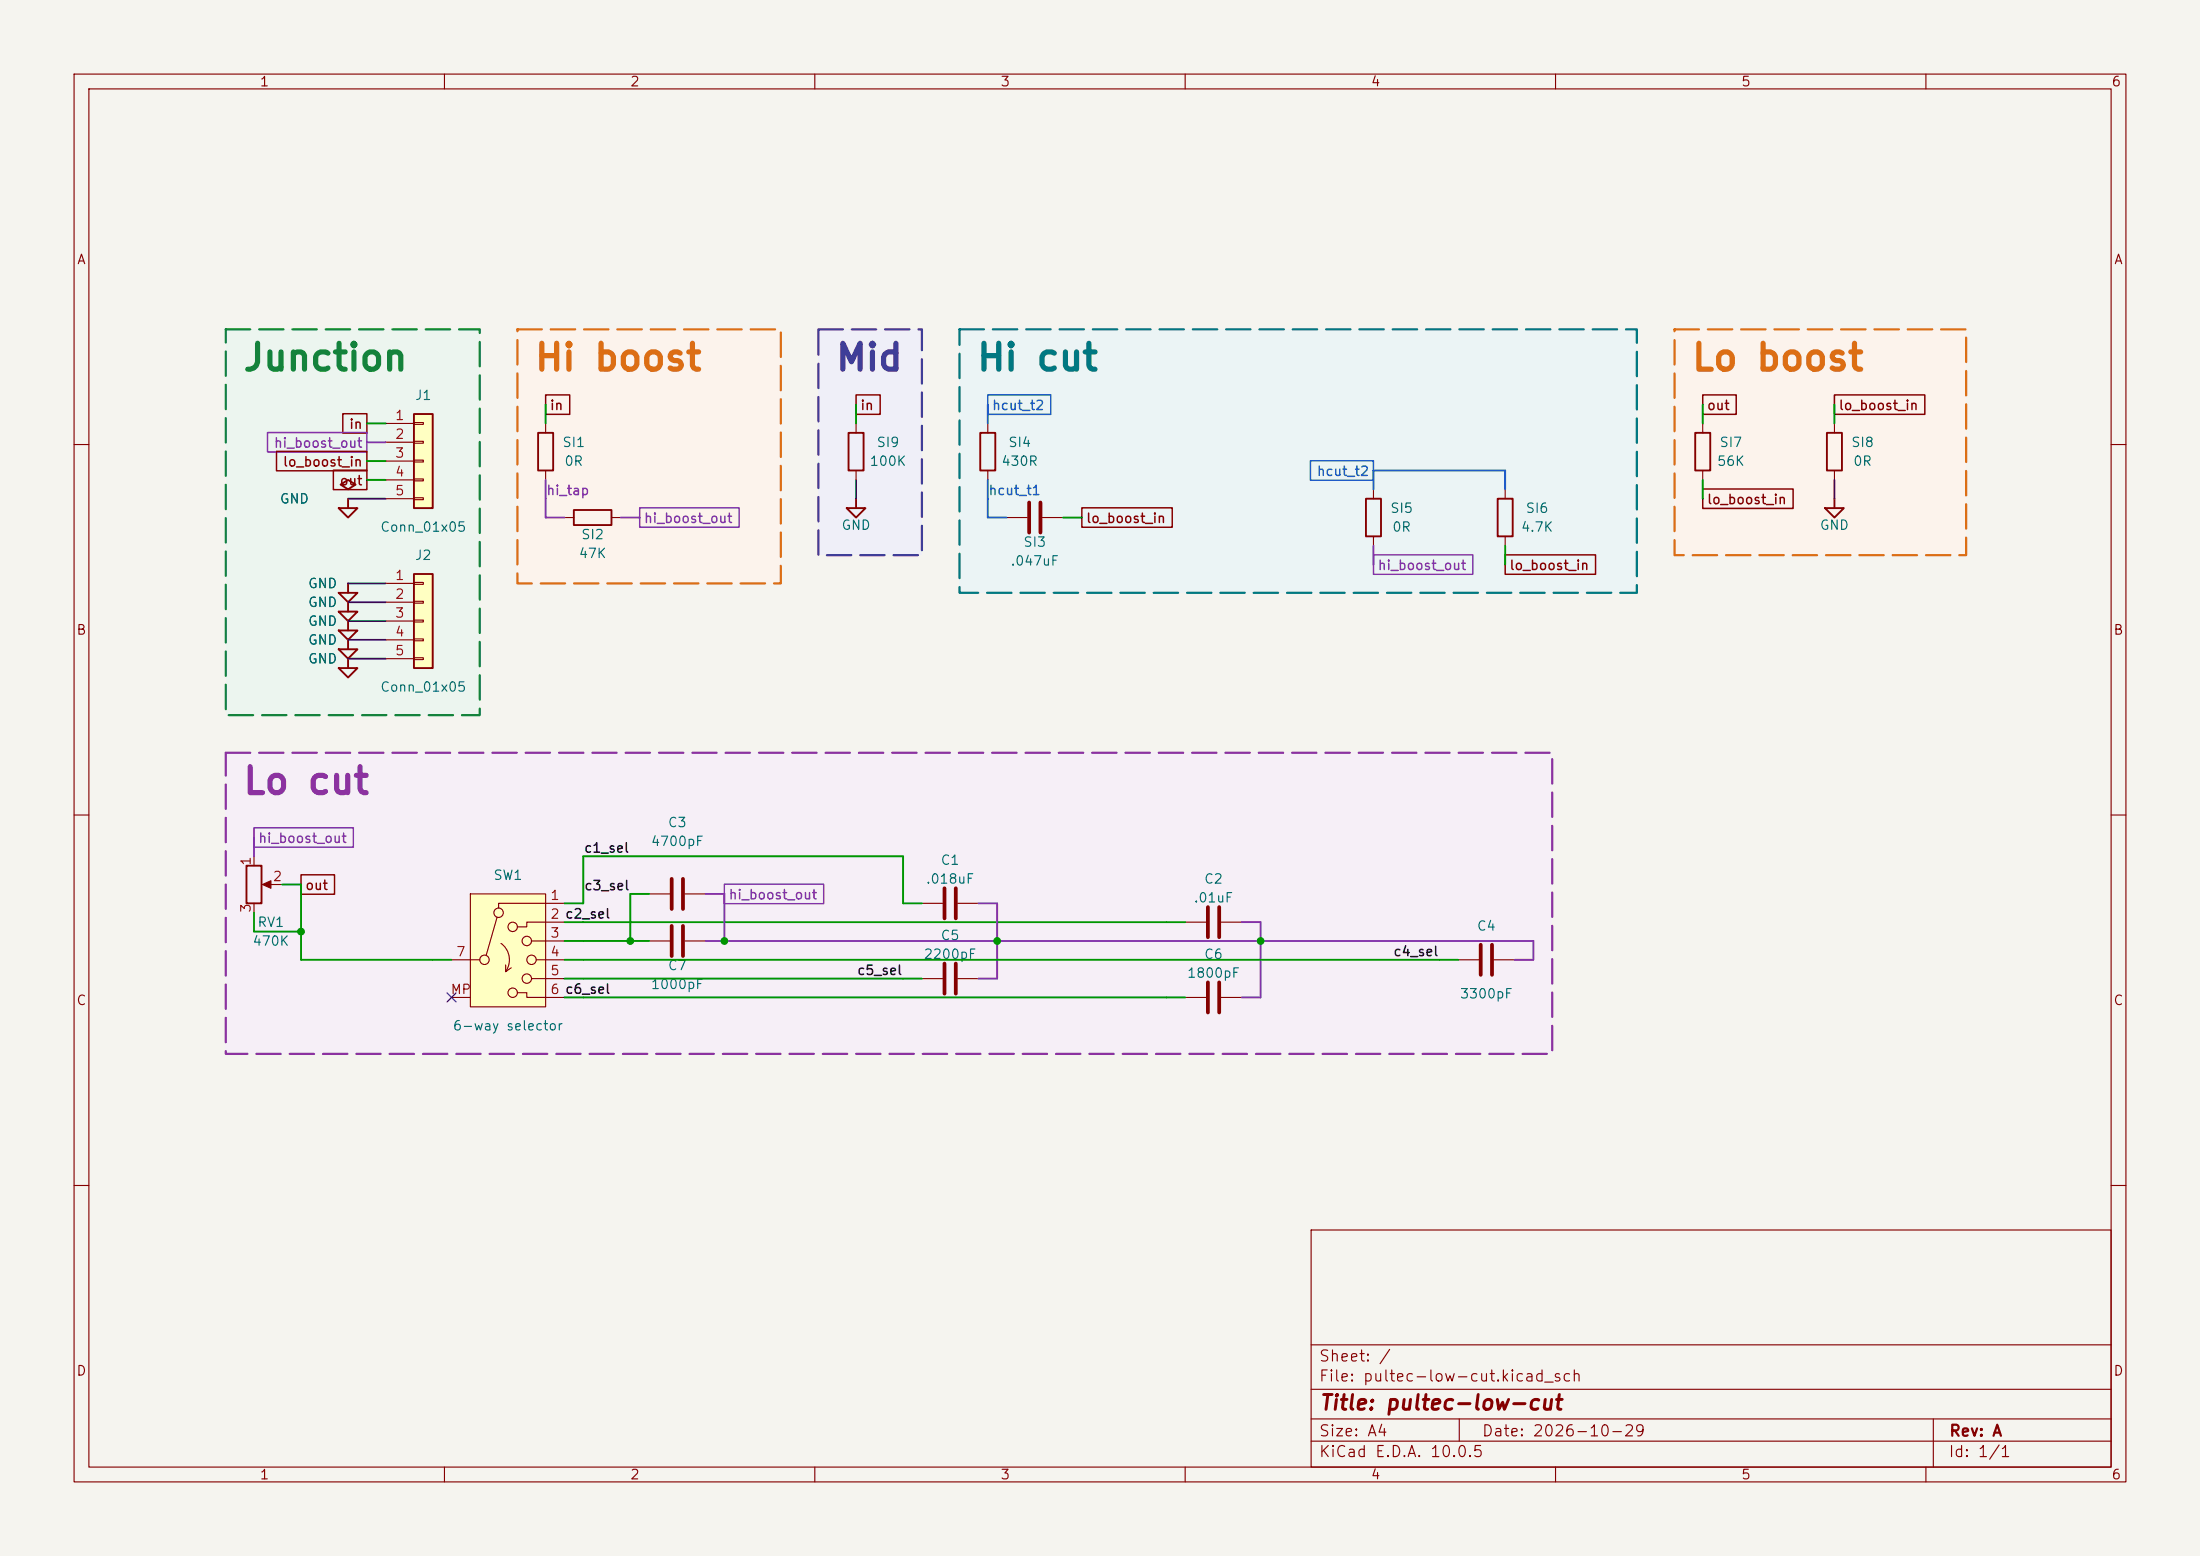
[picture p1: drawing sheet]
<svg xmlns="http://www.w3.org/2000/svg" width="297mm" height="210mm" viewBox="0 0 297 210" stroke-linecap="round" stroke-linejoin="round" font-family="sans-serif">
<path d="M0 0h297v210h-297z" fill="#f5f4ef" stroke="#f5f4ef" stroke-width=".14"/>
<g fill="none" stroke="#840000" stroke-width=".15">
<path d="M10 10h277v190h-277zM12 12h273v186h-273zM60 10v2M110 10v2M160 10v2M210 10v2M260 10v2M10 60h2M285 60h2M10 110h2M285 110h2M10 160h2"/>
<path d="M177 166h108v32h-108zM285 160h2M60 198v2M110 198v2M160 198v2M177 194.5h108M177 191.5h108M177 187.5h108M177 181.5h108M197 191.5v3M210 198v2M260 198v2"/>
<path d="M261 191.5v6.5"/>
</g>
<path d="M69.8 44.5h35.6v34.2h-35.6z" fill="#fcf3ec"/>
<path d="M110.5 44.5h14v30.4h-14z" fill="#efeff8"/>
<path d="M30.5 44.5h34.3v52h-34.3z" fill="#ecf5ef"/>
<path d="M129.5 44.5h91.5v35.5h-91.5z" fill="#ebf4f5"/>
<path d="M226.1 44.5h39.3v30.4h-39.3z" fill="#fcf3ec"/>
<path d="M30.5 101.6h179v40.6h-179z" fill="#f6eff7"/>
<path d="M90.7 118.6v4.1M92.2 118.6v4.1M163.1 122.4v4.1M164.6 122.4v4.1" fill="none" stroke="#840000" stroke-width=".51"/>
<path d="M76.2 69.9h1.3M82.5 69.9h1.3M87.6 120.7h2.8M92.5 120.7h2.7M160 124.5h2.8M164.8 124.5h2.8" fill="none" stroke="#840000" stroke-width=".15"/>
<g fill="none" stroke="#840000" stroke-width=".25">
<path d="M47 78.7v1.3M77.5 68.8h5v2.1h-5zM114.3 68.6h2.5l-1.2 1.3zM115.6 67.3v1.3M45.7 85.1h2.6l-1.3 1.3zM45.7 80h2.6l-1.3 1.3zM45.7 87.6h2.6l-1.3 1.3zM45.7 82.6h2.6l-1.3 1.2zM45.7 90.2h2.6l-1.3 1.2zM47 81.3v1.3M47 83.8v1.3M47 86.4v1.2"/>
<path d="M47 88.9v1.3"/>
</g>
<path d="M55.9 77.5h2.5v12.7h-2.5z" fill="#ffffc2"/>
<path d="M45.7 68.6h2.6l-1.3 1.3zM46 65.4l1-.6 1 .6-1 .6zM47 67.3v1.3M55.9 77.5h2.5v12.7h-2.5z" fill="none" stroke="#840000" stroke-width=".25"/>
<path d="M52.1 78.7h3.8M55.9 78.6h1.2v.3h-1.2zM52.1 81.3h3.8M52.1 83.8h3.8M52.1 86.4h3.8M52.1 88.9h3.8M55.9 81.2h1.2v.2h-1.2zM55.9 83.7h1.2v.2h-1.2zM55.9 86.2h1.2v.3h-1.2zM55.9 88.8h1.2v.2h-1.2z" fill="none" stroke="#840000" stroke-width=".15"/>
<path d="M55.9 55.9h2.5v12.7h-2.5z" fill="#ffffc2"/>
<path d="M55.9 55.9h2.5v12.7h-2.5zM72.6 58.4h2.1v5.1h-2.1zM114.6 58.4h2v5.1h-2zM132.3 58.4h2.1v5.1h-2.1zM228.9 58.4h2v5.1h-2zM246.6 58.4h2.1v5.1h-2.1zM246.4 68.6h2.5l-1.3 1.3zM247.6 67.3v1.3M33.3 116.8h2v5.1h-2z" fill="none" stroke="#840000" stroke-width=".25"/>
<g fill="none" stroke="#840000" stroke-width=".15">
<path d="M52.1 57.2h3.8M52.1 59.7h3.8M55.9 57h1.2v.3h-1.2zM55.9 59.6h1.2v.2h-1.2zM73.7 57.2v1.2M115.6 57.2v1.2M133.3 57.2v1.2M229.9 57.2v1.2M247.6 57.2v1.2M52.1 62.2h3.8M52.1 64.8h3.8M52.1 67.3h3.8"/>
<path d="M55.9 62.1h1.2v.3h-1.2zM55.9 64.6h1.2v.3h-1.2zM55.9 67.2h1.2v.2h-1.2zM73.7 63.5v1.3M115.6 63.5v1.3M133.3 63.5v1.3M135.9 69.9h2.8M140.7 69.9h2.8M229.9 63.5v1.3M247.6 63.5v1.3M34.3 115.6v1.2M35.8 119.4h2.3"/>
<path d="M34.3 121.9v1.3M87.6 127h2.8M92.5 127h2.7M124.5 121.9h2.8M124.5 132.1h2.8M129.3 121.9h2.8M129.3 132.1h2.8"/>
</g>
<path d="M35.4 119.4l1.2-.5v1z" fill="#840000" stroke="#840000" stroke-width=".15"/>
<path d="M138.9 67.8v4.1M140.5 67.8v4.1M127.5 119.9v4.1M129 119.9v4.1M90.7 125v4M92.2 125v4M127.5 130v4.1M129 130v4.1" fill="none" stroke="#840000" stroke-width=".51"/>
<path d="M63.5 120.7h10.2v15.2h-10.2z" fill="#ffffc2"/>
<g fill="none" stroke="#840000" stroke-width=".15">
<path d="M185.4 66v1.3M185.4 72.4v1.3M203.2 66v1.3M203.2 72.4v1.3M61 129.5h3.8M61 134.6h2.5M63.5 120.7h10.2v15.2h-10.2zM67.1 123.8l-1.5 5.1M67.6 127.3a2.73 2.73 0 0 1 .7 3.8M68.3 131.1h.1M68.3 130.2v.9M69 130.6l-.7 .5"/>
<path d="M69.8 134h1.3v.6h5.1M71.8 127h4.4M71.8 132.1h4.4M72.4 129.5h3.8M76.2 121.9h-8.9v.7M76.2 124.5h-5.1v.6h-1.3M160 134.6h2.8M164.8 134.6h2.8M196.8 129.5h2.8M201.7 129.5h2.8"/>
<circle cx="65.4" cy="129.5" r=".63"/>
<circle cx="67.3" cy="123.2" r=".63"/>
<circle cx="69.2" cy="125.1" r=".63"/>
<circle cx="69.2" cy="134" r=".63"/>
<circle cx="71.1" cy="127" r=".63"/>
<circle cx="71.1" cy="132.1" r=".63"/>
<circle cx="71.8" cy="129.5" r=".63"/>
</g>
<path d="M163.1 132.6v4.1M164.6 132.6v4.1M199.9 127.5v4.1M201.4 127.5v4.1" fill="none" stroke="#840000" stroke-width=".51"/>
<path d="M184.4 67.3h2v5.1h-2zM202.2 67.3h2v5.1h-2z" fill="none" stroke="#840000" stroke-width=".25"/>
<path d="M46.3 55.8h3.2v2.7h-3.2zM73.7 53.3h3.2v2.6h-3.2zM115.6 53.3h3.2v2.6h-3.2zM229.9 53.3h4.5v2.6h-4.5zM247.6 53.3h12.3v2.6h-12.3zM37.3 60.9h12.2v2.6h-12.2zM45 63.5h4.5v2.6h-4.5zM146 68.5h12.3v2.7h-12.3zM203.2 74.9h12.2v2.6h-12.2zM229.9 66h12.2v2.6h-12.2zM40.6 118.1h4.6v2.6h-4.6z" fill="none" stroke="#840000" stroke-width=".2"/>
<path d="M36.1 58.4h13.4v2.6h-13.4zM86.4 68.5h13.4v2.7h-13.4zM185.4 74.9h13.4v2.6h-13.4zM34.3 111.7h13.4v2.6h-13.4zM97.8 119.3h13.4v2.7h-13.4z" fill="none" stroke="#8232aa" stroke-width=".2"/>
<path d="M133.3 53.3h8.6v2.6h-8.6zM176.9 62.2h8.5v2.6h-8.5z" fill="none" stroke="#1e5ac8" stroke-width=".2"/>
<g fill="none" stroke="#009600" stroke-width=".25">
<path d="M49.5 57.2h2.6M73.7 54.6v2.6M115.6 54.6v2.6M229.9 54.6v2.6M247.6 54.6v2.6M49.5 62.2h2.6M49.5 64.8h2.6M143.5 69.9h2.5M203.2 73.7v2.5M229.9 64.8v2.5M38.1 119.4h2.5v10.1h20.4M34.3 123.2v2.5h6.3"/>
<path d="M76.2 132.1h48.3M76.2 127h11.4M76.2 134.6h83.8M76.2 124.5h83.8M76.2 129.5h120.6M76.2 121.9h2.5v-6.3h43.2v6.3h2.6M87.6 120.7h-2.5v6.3"/>
</g>
<path d="M133.3 54.6v2.6M133.3 64.8v5.1h2.6M185.4 66v-2.5h17.8v2.5" fill="none" stroke="#1e5ac8" stroke-width=".25"/>
<path d="M49.5 59.7h2.6M73.7 64.8v5.1h2.5M83.8 69.9h2.6M185.4 73.7v2.5M34.3 113v2.6M95.2 127h111.8v2.5h-2.5M95.2 120.7h2.6v6.3M132.1 121.9h2.5v10.2h-2.5M167.6 124.5h2.6v10.1h-2.6" fill="none" stroke="#8232aa" stroke-width=".25"/>
<path d="M47 78.7h5.1M47 67.3h5.1M115.6 64.8v2.5M247.6 64.8v2.5M47 81.3h5.1M47 83.8h5.1M47 86.4h5.1M47 88.9h5.1" fill="none" stroke="#464646" stroke-width=".25"/>
<path d="M60.4 134l1.2 1.2M61.6 134l-1.2 1.2" fill="none" stroke="#000084" stroke-width=".15"/>
<path d="M69.8 44.5h35.6v34.2h-35.6zM226.1 44.5h39.3v30.4h-39.3z" fill="none" stroke="#dc6e14" stroke-width=".3" stroke-dasharray="3.3 1.2"/>
<path d="M110.5 44.5h14v30.4h-14z" fill="none" stroke="#3c3caa" stroke-width=".3" stroke-dasharray="3.3 1.2"/>
<path d="M30.5 44.5h34.3v52h-34.3z" fill="none" stroke="#14823c" stroke-width=".3" stroke-dasharray="3.3 1.2"/>
<path d="M129.5 44.5h91.5v35.5h-91.5z" fill="none" stroke="#007882" stroke-width=".3" stroke-dasharray="3.3 1.2"/>
<path d="M30.5 101.6h179v40.6h-179z" fill="none" stroke="#8c32a0" stroke-width=".3" stroke-dasharray="3.3 1.2"/>
<g fill="#009600" stroke="#009600" stroke-width=".14">
<circle cx="134.6" cy="127" r=".46"/>
<circle cx="97.8" cy="127" r=".46"/>
<circle cx="170.2" cy="127" r=".46"/>
<circle cx="40.6" cy="125.7" r=".46"/>
<circle cx="85.1" cy="127" r=".46"/>
</g>
<text font-size="3.5" fill="#14823c" x="32.6" y="50.9">Junction</text>
<g font-size="3.5" fill="#dc6e14">
<text x="72" y="50.9">Hi boost</text>
<text x="228.2" y="50.9">Lo boost</text>
</g>
<text font-size="3.5" fill="#3c3caa" x="112.6" y="50.9">Mid</text>
<text font-size="3.5" fill="#007882" x="131.7" y="50.9">Hi cut</text>
<text font-size="3.5" fill="#8c32a0" x="32.6" y="108">Lo cut</text>
<text font-size="2" fill="#840000" x="178" y="190.8">Title: pultec-low-cut</text>
<g font-size="1.5" fill="#840000">
<text x="178" y="184.1">Sheet: /</text>
<text x="178" y="186.8">File: pultec-low-cut.kicad_sch</text>
<text x="178" y="197">KiCad E.D.A. 10.0.5</text>
<text x="178" y="194.2">Size: A4</text>
<text x="200" y="194.2">Date: 2026-10-29</text>
<text x="263" y="197">Id: 1/1</text>
<text x="263" y="194.2">Rev: A</text>
</g>
<g font-size="1.3" fill="#840000">
<text x="35" y="12">1</text>
<text x="85" y="12">2</text>
<text x="135" y="12">3</text>
<text x="185" y="12">4</text>
<text x="235" y="12">5</text>
<text x="285" y="12">6</text>
<text x="10.3" y="36">A</text>
<text x="285.3" y="36">A</text>
<text x="47" y="58.2">in</text>
<text x="74.1" y="55.7">in</text>
<text x="116.1" y="55.7">in</text>
<text x="230.4" y="55.7">out</text>
<text x="248.1" y="55.7">lo_boost_in</text>
<text x="38.1" y="63.3">lo_boost_in</text>
<text x="45.8" y="65.8">out</text>
<text x="146.5" y="70.9">lo_boost_in</text>
<text x="230.4" y="68.4">lo_boost_in</text>
<text x="203.7" y="77.3">lo_boost_in</text>
<text x="10.2" y="86">B</text>
<text x="285.2" y="86">B</text>
<text x="41.1" y="120.4">out</text>
<text x="10.2" y="136">C</text>
<text x="285.2" y="136">C</text>
<text x="10.2" y="186">D</text>
<text x="285.2" y="186">D</text>
<text x="35" y="200">1</text>
<text x="85" y="200">2</text>
<text x="135" y="200">3</text>
<text x="185" y="200">4</text>
<text x="235" y="200">5</text>
<text x="285" y="200">6</text>
</g>
<g font-size="1.3" fill="#a90000">
<text x="53.2" y="57">1</text>
<text x="53.2" y="59.6">2</text>
<text x="53.2" y="62.1">3</text>
<text x="53.2" y="64.6">4</text>
<text x="53.2" y="67.2">5</text>
<text x="53.2" y="78.6">1</text>
<text x="53.2" y="81.1">2</text>
<text x="53.2" y="83.7">3</text>
<text x="53.2" y="86.2">4</text>
<text x="53.2" y="88.8">5</text>
<text x="34.2" y="116.9" transform="rotate(-90 34.2 116.9)">1</text>
<text x="36.7" y="119.2">2</text>
<text x="34.2" y="123.3" transform="rotate(-90 34.2 123.3)">3</text>
<text x="74.2" y="121.8">1</text>
<text x="74.2" y="124.3">2 c2_sel</text>
<text x="61.5" y="129.4">7</text>
<text x="74.2" y="126.9">3</text>
<text x="74.2" y="129.4">4</text>
<text x="74.2" y="131.9">5</text>
<text x="60.7" y="134.5">MP</text>
<text x="74.2" y="134.5">6 c6_sel</text>
</g>
<g font-size="1.3" fill="#006464">
<text x="55.9" y="54.3">J1</text>
<text x="75.8" y="60.7">SI1</text>
<text x="76.1" y="63.2">0R</text>
<text x="117.3" y="63.2">100K</text>
<text x="118.2" y="60.7">SI9</text>
<text x="135.1" y="63.2">430R</text>
<text x="136" y="60.7">SI4</text>
<text x="231.7" y="63.2">56K</text>
<text x="232" y="60.7">SI7</text>
<text x="249.8" y="60.7">SI8</text>
<text x="250.1" y="63.2">0R</text>
<text x="37.7" y="68.3">GND</text>
<text x="113.5" y="71.8">GND</text>
<text x="187.6" y="69.5">SI5</text>
<text x="205.9" y="69.5">SI6</text>
<text x="245.6" y="71.8">GND</text>
<text x="51.2" y="72.1">Conn_01x05</text>
<text x="55.9" y="75.9">J2</text>
<text x="78" y="75.6">47K</text>
<text x="78.4" y="73.1">SI2</text>
<text x="136.3" y="76.7">.047uF</text>
<text x="138.1" y="74.1">SI3</text>
<text x="187.9" y="72.1">0R</text>
<text x="205.2" y="72.1">4.7K</text>
<text x="41.5" y="79.7">GND</text>
<text x="41.5" y="82.2">GND</text>
<text x="41.5" y="84.8">GND</text>
<text x="41.5" y="87.3">GND</text>
<text x="41.5" y="89.9">GND</text>
<text x="51.2" y="93.7">Conn_01x05</text>
<text x="90.1" y="112">C3</text>
<text x="66.5" y="119.1">SW1</text>
<text x="87.8" y="114.5">4700pF</text>
<text x="124.9" y="119.6">.018uF</text>
<text x="126.9" y="117">C1</text>
<text x="162.5" y="119.6">C2</text>
<text x="34.7" y="125.4">RV1</text>
<text x="161.1" y="122.1">.01uF</text>
<text x="199.3" y="125.9">C4</text>
<text x="34" y="128">470K</text>
<text x="90.1" y="131.3">C7</text>
<text x="124.6" y="129.7">2200pF</text>
<text x="126.9" y="127.2">C5</text>
<text x="162.5" y="129.7">C6</text>
<text x="87.8" y="133.8">1000pF</text>
<text x="160.2" y="132.3">1800pF</text>
<text x="197" y="135.1">3300pF</text>
<text x="61" y="139.4">6-way selector</text>
</g>
<g font-size="1.3" fill="#1e5ac8">
<text x="133.8" y="55.7">hcut_t2</text>
<text x="177.7" y="64.6">hcut_t2</text>
<text x="133.4" y="67.1">hcut_t1</text>
</g>
<g font-size="1.3" fill="#8232aa">
<text x="36.9" y="60.7">hi_boost_out</text>
<text x="73.7" y="67.1">hi_tap</text>
<text x="86.8" y="70.9">hi_boost_out</text>
<text x="185.9" y="77.3">hi_boost_out</text>
<text x="34.8" y="114.1">hi_boost_out</text>
<text x="98.3" y="121.7">hi_boost_out</text>
</g>
<g font-size="1.3" fill="#0f0f0f">
<text x="78.7" y="115.4">c1_sel</text>
<text x="78.8" y="120.5">c3_sel</text>
<text x="115.6" y="131.9">c5_sel</text>
<text x="188" y="129.4">c4_sel</text>
</g>
</svg>
